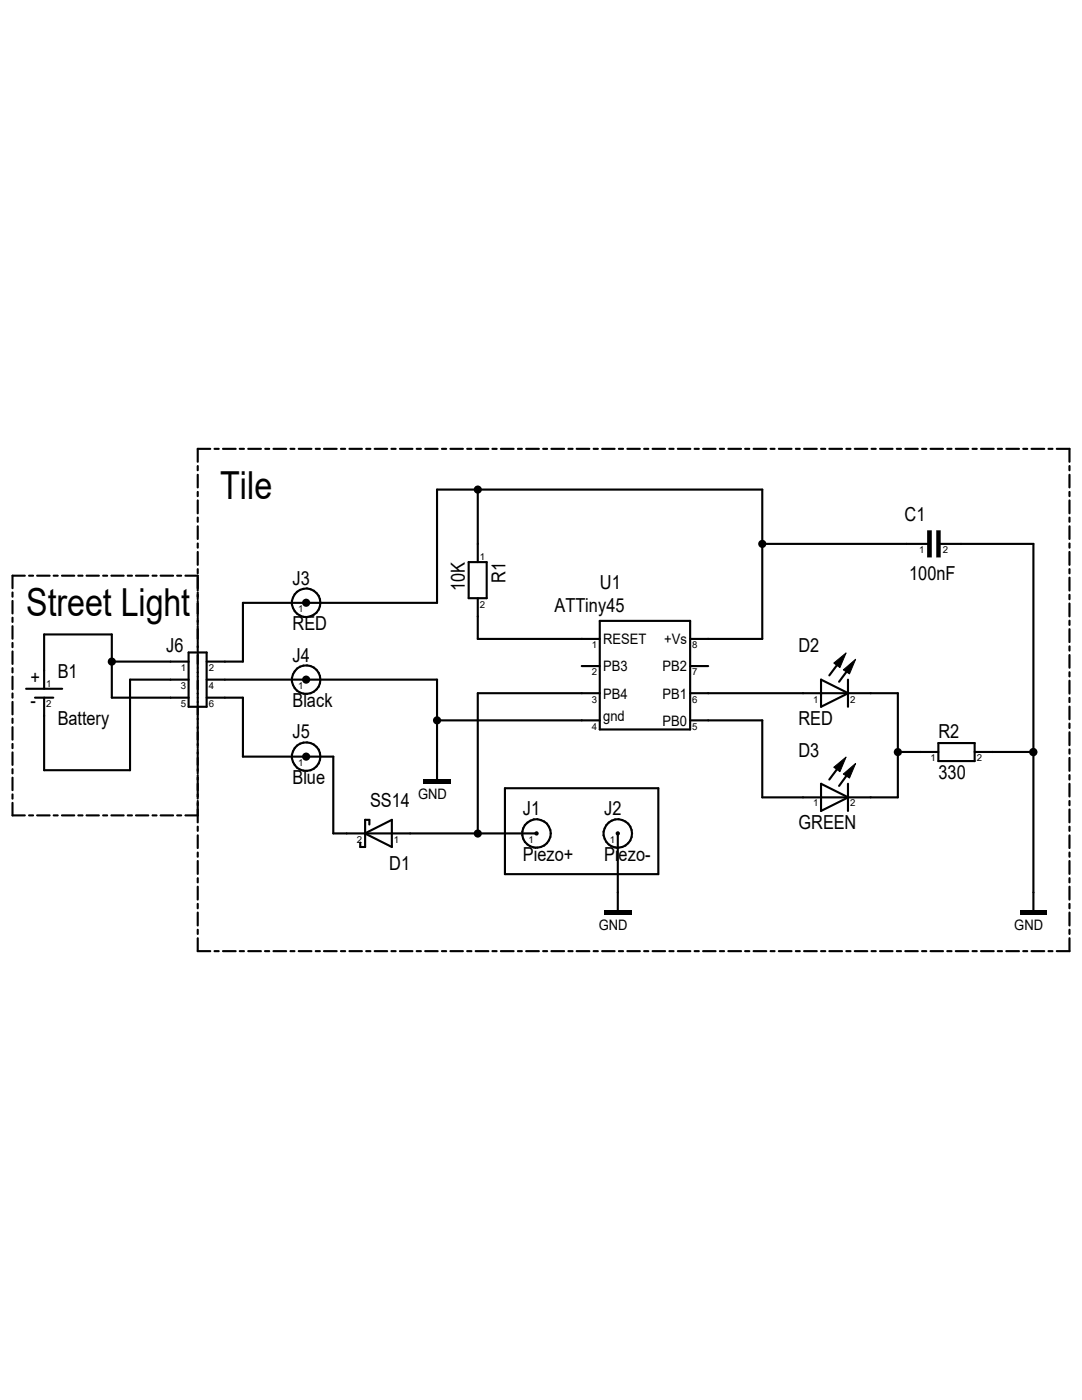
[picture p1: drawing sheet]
<svg xmlns="http://www.w3.org/2000/svg" width="216mm" height="279mm" viewBox="0 0 216 279" stroke-linecap="round" stroke-linejoin="round" font-family="sans-serif">
<g fill="none" stroke="#000" stroke-width=".42">
<path d="M39.5 93v.9M39.5 94.7v2.6M39.5 98.2v.8M39.5 99.9v2.5M42 89.6h-2.5v2.6M42.8 89.6h.8M44.5 89.6h2.5M47.8 89.6h.9M49.5 89.6h2.6M52.9 89.6h.8M54.6 89.6h2.5M58 89.6h.8"/>
<path d="M59.6 89.6h2.5M63 89.6h.8M64.6 89.6h2.6M68 89.6h.9M69.7 89.6h2.5M73.1 89.6h.8M74.8 89.6h2.5M78.1 89.6h.9M79.8 89.6h2.5M83.1 89.6h.9M84.8 89.6h2.5M88.2 89.6h.8"/>
<path d="M89.9 89.6h2.5M93.2 89.6h.9M94.9 89.6h2.6M95.3 97.7v14.5M98.3 89.6h.8M99.9 89.6h2.6M103.3 89.6h.8M105 89.6h2.5M108.4 89.6h.8M110 89.6h2.6M113.4 89.6h.9M115.1 89.6h2.5"/>
<path d="M118.4 89.6h.9M120.1 89.6h2.5M123.5 89.6h.8M125.2 89.6h2.5M128.5 89.6h.9M130.2 89.6h2.5M133.6 89.6h.8M135.3 89.6h2.5M138.6 89.6h.8M140.3 89.6h2.5M143.6 89.6h.9M145.3 89.6h2.6"/>
<path d="M148.7 89.6h.8M150.4 89.6h2.5M153.8 89.6h.8M155.4 89.6h2.5M158.8 89.6h.8M160.4 89.6h2.6M163.8 89.6h.9M165.5 89.6h2.5M168.9 89.6h.8M170.6 89.6h2.5M173.9 89.6h.9M175.6 89.6h2.5"/>
<path d="M178.9 89.6h.9M180.6 89.6h2.5M184 89.6h.8M185.7 89.6h2.5M189 89.6h.9M190.7 89.6h2.5M194.1 89.6h.8M195.7 89.6h2.6M199.1 89.6h.8M200.8 89.6h2.5M204.2 89.6h.8M205.8 89.6h2.6"/>
<path d="M209.2 89.6h.8M210.9 89.6h2.5v2.6M213.4 93v.9M213.4 94.7v2.6M213.4 98.2v.8M213.4 99.9v2.5M2.5 118.2v.9M2.5 119.9v2.5M5 114.9h-2.5v2.5M5.8 114.9h.8M7.4 114.9h2.5M10.7 114.9h.8"/>
<path d="M12.4 114.9h2.4M15.6 114.9h.9M17.3 114.9h2.4M20.6 114.9h.8M22.2 114.9h2.5M25.5 114.9h.8M27.1 114.9h2.5M30.4 114.9h.8M32 114.9h2.5M35.3 114.9h.9M37 114.9h2.5v3M39.5 103.3v.8"/>
<path d="M39.5 105v2.6M39.5 108.5v.8M39.5 110.2v2.5M39.5 113.6v.8M39.5 118.2v1.4M39.5 119.9v3.1M93.5 112.2h3.6v7.2h-3.6zM95.3 119.4v8.1h24.4M152.1 108.5h32.9M187.7 108.5h18.5v73.2M213.4 103.3v.8M213.4 105v2.6"/>
<path d="M213.4 108.5v.8M213.4 110.2v2.5M213.4 113.6v.8M213.4 115.3v2.6M213.4 118.7v.9M2.5 123.3v.8M2.5 125v2.5M2.5 128.3v.9M2.5 130v2.5M2.5 133.3v.9M2.5 135v2.5M2.5 138.4v.8"/>
<path d="M5.2 137.5h7.2M7 139.2h3.6M8.8 137.5v-10.9h13.5v12.6h15.3M22.3 132h15.3M37.6 135.6h-11.6v18.1h-17.2v-14.5M37.6 130.2h3.6v10.9h-3.6zM39.5 123.3v1.4M39.5 125v3.1M39.5 128.3v1.5M39.5 130v3.3M39.5 133.3v11M41.2 139.2h7.3v11.8h18v15.3h40.6"/>
<path d="M41.2 135.6h46v19.9M116.1 132.9h3.6M119.7 138.3h-24.4v28M119.7 123.9h18v21.7h-18zM137.7 127.5h14.4v-29.8h-64.9v22.6h-38.7v11.7h-7.3M137.7 138.3h41.5v20.8h-27.1v-15.3h-14.4M137.7 132.9h3.6M163.8 135.6l5.4 2.7-5.4 2.8zM167.7 131.8l-2.2 3M169.2 135.6v5.5M169.6 133.1l-2.2 3M213.4 120.4v2.6"/>
<path d="M213.4 123.9v.8M213.4 125.6v2.5M213.4 129v.8M213.4 130.7v2.6M213.4 134.2v.8M213.4 135.8v2.6M213.4 139.3v.8M2.5 140.1v2.5M2.5 143.4v.9M2.5 145.1v2.5M2.5 148.5v.8M2.5 150.2v2.5"/>
<path d="M2.5 153.5v.8M2.5 155.2v2.5M2.5 158.5v.9M39.5 144.4v4.9M39.5 149.6v4.7M39.5 154.7v4.7M39.5 159.9v4.2M87.2 143.8h32.5M100.8 157.3h30.6v17.2h-30.6zM163.8 156.4l5.4 2.7-5.4 2.7zM167.7 152.6l-2.2 3M169.2 156.4v5.4"/>
<path d="M169.6 153.8l-2.2 3M179.2 150.1h8M187.2 148.3h7.3v3.6h-7.3zM194.5 150.1h11.7M213.4 141v2.6M213.4 144.4v.9M213.4 146.1v2.6M213.4 149.6v.8M213.4 151.3v2.5M213.4 154.7v.9M213.4 156.4v2.6M213.4 159.9v.8"/>
<path d="M2.5 160.2v2.5h2.5M5.8 162.7h.8M7.4 162.7h2.5M10.7 162.7h.8M12.4 162.7h2.4M15.6 162.7h.9M17.3 162.7h2.4M20.6 162.7h.8M22.2 162.7h2.5M25.5 162.7h.8M27.1 162.7h2.5M30.4 162.7h.8"/>
<path d="M32 162.7h2.5M35.3 162.7h.9M37 162.7h2.5M39.5 165v.8M39.5 166.7v2.5M39.5 170.1v.9M39.5 171.8v2.6M39.5 175.3v.8M39.5 177v2.5M72.8 166.3l5.4-2.7v5.4zM73.7 164.5v-.9h-.8v5.4h-1v-.9M123.3 166.3v15.4"/>
<path d="M213.4 161.5v2.6M213.4 165v.8M213.4 166.7v2.5M213.4 170.1v.9M213.4 171.8v2.6M213.4 175.3v.8M213.4 177v2.5M39.5 187.2v2.6h2.5M39.5 180.4v.9M39.5 182.1v2.6M39.5 185.5v.9M42.8 189.8h.8"/>
<path d="M44.5 189.8h2.5M47.8 189.8h.9M49.5 189.8h2.6M52.9 189.8h.8M54.6 189.8h2.5M58 189.8h.8M59.6 189.8h2.5M63 189.8h.8M64.6 189.8h2.6M68 189.8h.9M69.7 189.8h2.5M73.1 189.8h.8"/>
<path d="M74.8 189.8h2.5M78.1 189.8h.9M79.8 189.8h2.5M83.1 189.8h.9M84.8 189.8h2.5M88.2 189.8h.8M89.9 189.8h2.5M93.2 189.8h.9M94.9 189.8h2.6M98.3 189.8h.8M99.9 189.8h2.6M103.3 189.8h.8"/>
<path d="M105 189.8h2.5M108.4 189.8h.8M110 189.8h2.6M113.4 189.8h.9M115.1 189.8h2.5M118.4 189.8h.9M120.1 189.8h2.5M123.5 189.8h.8M125.2 189.8h2.5M128.5 189.8h.9M130.2 189.8h2.5M133.6 189.8h.8"/>
<path d="M135.3 189.8h2.5M138.6 189.8h.8M140.3 189.8h2.5M143.6 189.8h.9M145.3 189.8h2.6M148.7 189.8h.8M150.4 189.8h2.5M153.8 189.8h.8M155.4 189.8h2.5M158.8 189.8h.8M160.4 189.8h2.6M163.8 189.8h.9"/>
<path d="M165.5 189.8h2.5M168.9 189.8h.8M170.6 189.8h2.5M173.9 189.8h.9M175.6 189.8h2.5M178.9 189.8h.9M180.6 189.8h2.5M184 189.8h.8M185.7 189.8h2.5M189 189.8h.9M190.7 189.8h2.5M194.1 189.8h.8"/>
<path d="M195.7 189.8h2.6M199.1 189.8h.8M200.8 189.8h2.5M204.2 189.8h.8M205.8 189.8h2.6M209.2 189.8h.8M213.4 187.2v2.6h-2.5M213.4 180.4v.9M213.4 182.1v2.6M213.4 185.5v.9"/>
<circle cx="61.1" cy="120.3" r="2.84"/>
<circle cx="61.1" cy="135.6" r="2.85"/>
<circle cx="61.1" cy="151" r="2.85"/>
<circle cx="107" cy="166.3" r="2.85"/>
<circle cx="123.3" cy="166.3" r="2.83"/>
</g>
<g fill="#000">
<path d="M186.8 105.8h.9v5.5h-.9zM185 105.8h.9v5.5h-.9z" fill-rule="evenodd"/>
<path d="M84.5 155.5h5.4v.9h-5.4z" fill-rule="evenodd"/>
<path d="M120.6 181.7h5.4v.9h-5.4z" fill-rule="evenodd"/>
<path d="M203.5 181.7h5.4v.9h-5.4z" fill-rule="evenodd"/>
<circle cx="95.3" cy="97.7" r=".82"/>
<circle cx="152.1" cy="108.5" r=".82"/>
<circle cx="22.3" cy="132" r=".82"/>
<circle cx="61.1" cy="120.3" r=".82"/>
<circle cx="61.1" cy="135.6" r=".82"/>
<circle cx="61.1" cy="135.6" r=".43"/>
<circle cx="61.1" cy="120.3" r=".43"/>
<circle cx="61.1" cy="151" r=".82"/>
<circle cx="61.1" cy="151" r=".43"/>
<circle cx="87.2" cy="143.8" r=".82"/>
<circle cx="179.2" cy="150.1" r=".82"/>
<circle cx="206.2" cy="150.1" r=".84"/>
<circle cx="95.3" cy="166.3" r=".82"/>
<circle cx="107.1" cy="166.3" r=".43"/>
<circle cx="123.3" cy="166.3" r=".43"/>
</g>
<path d="M166.4 132.3l2.4-2-1.2 2.9zM168.3 133.7l2.4-2.1-1.2 2.9zM166.4 153.1l2.4-2-1.2 2.9zM168.3 154.5l2.4-2.1-1.2 2.9z" fill="#000" stroke="#000" stroke-width=".2"/>
<g font-size="7.7">
<text x="43.9" y="99.5">Tile</text>
<text x="5.2" y="123">Street Light</text>
</g>
<g font-size="3.9">
<text x="180.5" y="104.1">C1</text>
<text x="58.4" y="116.7">J3</text>
<text x="92.8" y="118" transform="rotate(-90 92.8 118)">10K</text>
<text x="100.9" y="116.4" transform="rotate(-90 100.9 116.4)">R1</text>
<text x="119.7" y="117.6">U1</text>
<text x="181.4" y="115.8">100nF</text>
<text x="58.4" y="125.7">RED</text>
<text x="110.7" y="122.1">ATTiny45</text>
<text x="33.1" y="130.2">J6</text>
<text x="159.3" y="130.2">D2</text>
<text x="6.1" y="136.5">+</text>
<text x="11.5" y="135.2">B1</text>
<text x="58.4" y="132">J4</text>
<text x="6.1" y="141.1">-</text>
<text x="58.4" y="141.1">Black</text>
<text x="11.5" y="144.7">Battery</text>
<text x="58.4" y="147.4">J5</text>
<text x="159.3" y="144.7">RED</text>
<text x="187.2" y="147.4">R2</text>
<text x="159.3" y="151">D3</text>
<text x="187.2" y="155.5">330</text>
<text x="58.4" y="156.4">Blue</text>
<text x="73.9" y="161.1">SS14</text>
<text x="104.4" y="162.7">J1</text>
<text x="120.6" y="162.7">J2</text>
<text x="159.3" y="165.4">GREEN</text>
<text x="77.6" y="173.7">D1</text>
<text x="104.4" y="171.7">Piezo+</text>
<text x="120.6" y="171.7">Piezo-</text>
</g>
<g font-size="2.9">
<text x="120.4" y="128.6">RESET</text>
<text x="132.5" y="128.6">+Vs</text>
<text x="120.4" y="134">PB3</text>
<text x="132.2" y="134">PB2</text>
<text x="120.4" y="143.9">gnd</text>
<text x="120.4" y="139.4">PB4</text>
<text x="132.2" y="139.4">PB1</text>
<text x="132.2" y="144.8">PB0</text>
<text x="83.4" y="159.4">GND</text>
<text x="119.5" y="185.6">GND</text>
<text x="202.4" y="185.6">GND</text>
</g>
<g font-size="1.9">
<text x="95.8" y="111.7">1</text>
<text x="183.4" y="110.4">1</text>
<text x="188.1" y="110.4">2</text>
<text x="59.5" y="122.1">1</text>
<text x="95.8" y="121.2">2</text>
<text x="118.1" y="129.4">1</text>
<text x="138.1" y="129.4">8</text>
<text x="9.2" y="137">1</text>
<text x="36.1" y="133.9">1</text>
<text x="36.1" y="137.5">3</text>
<text x="41.7" y="137.5">4</text>
<text x="41.7" y="133.9">2</text>
<text x="59.5" y="137.5">1</text>
<text x="118.1" y="134.8">2</text>
<text x="138.1" y="134.8">7</text>
<text x="9.2" y="141.1">2</text>
<text x="36.1" y="141.1">5</text>
<text x="41.7" y="141.1">6</text>
<text x="118.1" y="140.2">3</text>
<text x="138.1" y="140.2">6</text>
<text x="162.3" y="140.2">1</text>
<text x="169.7" y="140.2">2</text>
<text x="118.1" y="145.6">4</text>
<text x="138.1" y="145.6">5</text>
<text x="59.5" y="152.8">1</text>
<text x="185.7" y="151.9">1</text>
<text x="194.9" y="151.9">2</text>
<text x="162.3" y="161">1</text>
<text x="169.7" y="161">2</text>
<text x="71.2" y="168.2">2</text>
<text x="78.6" y="168.2">1</text>
<text x="105.5" y="168.2">1</text>
<text x="121.7" y="168.2">1</text>
</g>
</svg>
